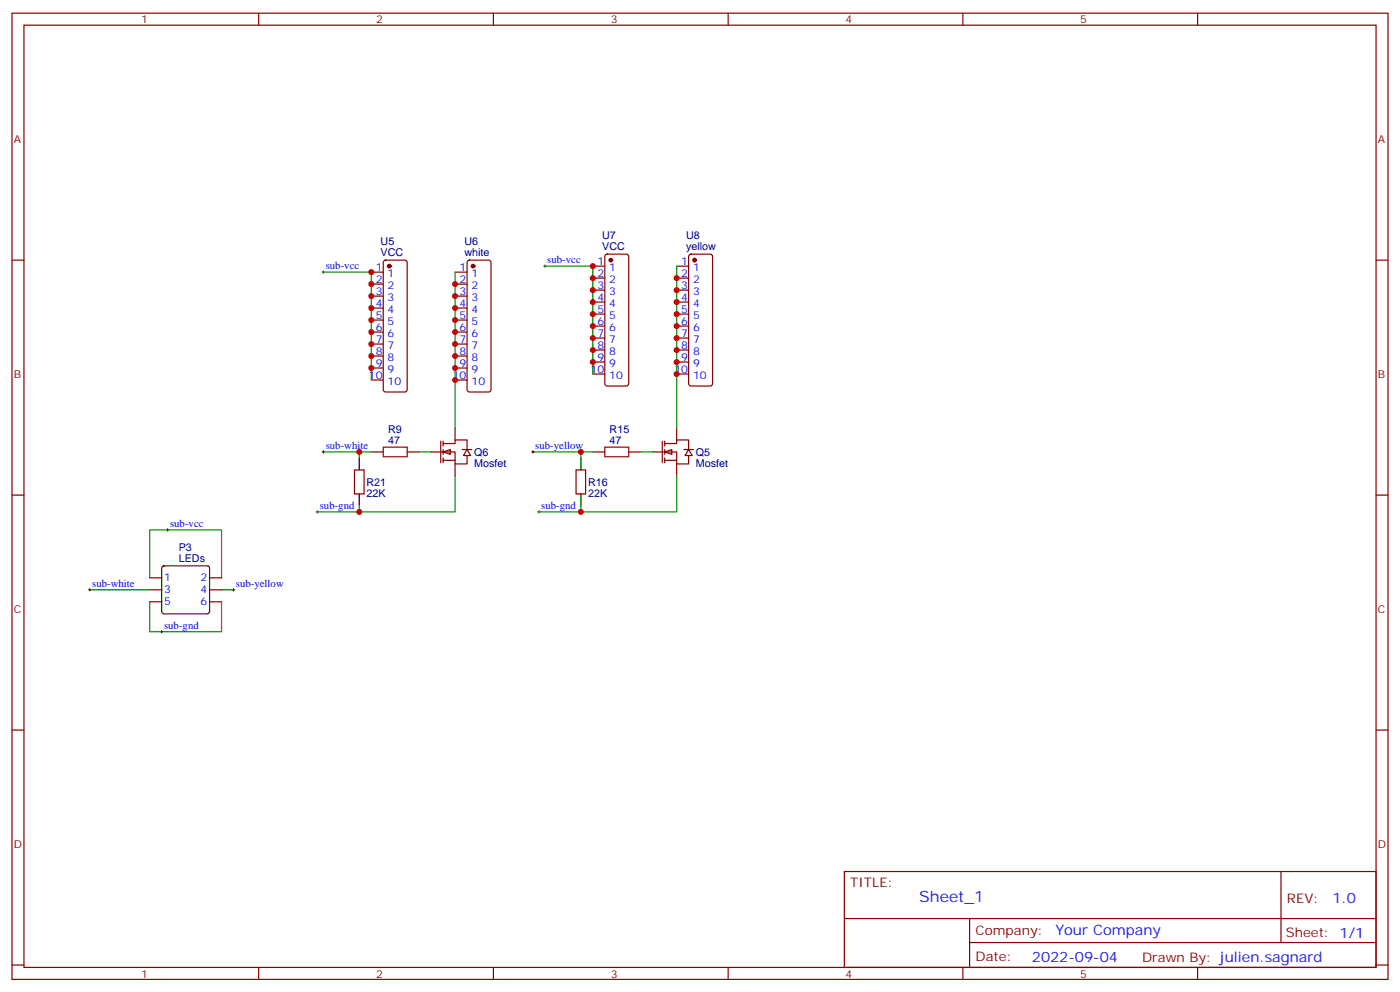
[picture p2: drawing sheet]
<svg xmlns="http://www.w3.org/2000/svg" width="412mm" height="292mm" viewBox="0 0 412 292" stroke-linecap="round" stroke-linejoin="round" font-family="sans-serif">
<g fill="none" stroke="#870000" stroke-width=".35">
<path d="M3.5 3.9h405.4v284.3h-405.4zM7.1 7.4h398.2v277.3h-398.2zM76.2 3.9v3.5M145.3 3.9v3.5M214.5 3.9v3.5M283.6 3.9v3.5M352.8 3.9v3.5M3.5 76.6h3.6M405.3 76.6h3.6M109.4 133h3.5M119.9 133h3.6M174.6 133h3.6"/>
<path d="M185.2 133h3.5M3.5 145.7h3.6M405.3 145.7h3.6M3.5 214.8h3.6M405.3 214.8h3.6M248.7 256.5h156.6v28.2h-156.6zM377.3 256.5v20.9M248.7 270.3h156.5M285.6 277.4h119.6M285.6 270.3v14.1M3.5 284h3.6M76.2 284.7v3.5"/>
<path d="M145.3 284.7v3.5M214.5 284.7v3.5M283.6 284.7v3.5M352.8 284.7v3.5M405.3 284h3.6"/>
</g>
<path d="M112.9 131.6h7v2.8h-7zM178.2 131.6h7v2.8h-7z" fill="none" stroke="#a10000" stroke-width=".35"/>
<path d="M95.2 133h10.6M109.4 133h-3.6v1.8M157 133h14.1M174.6 133h-3.5v1.8" fill="none" stroke="#008700" stroke-width=".35"/>
<path d="M94.9 133h.7M95.2 132.6v.7M156.6 133h.7M157 132.6v.7" fill="none" stroke="#000" stroke-width=".29"/>
<g fill="#fff" stroke="#870000" stroke-width=".35">
<path d="M195.8 133l2.1-.7v1.4z"/>
<path d="M202.8 132.3l1.1 1.8h-2.1z"/>
</g>
<path d="M169.7 138.3h2.8v7h-2.8zM192.3 133h7v3.5h3.5v-2.4M195.1 129.8v6.4M195.8 130.5h3.5v-1h3.5v2.8M195.8 135.5h3.5M195.8 129.8v1.4M195.8 132.3v1.4M195.8 134.8v1.4M199.3 125.9v3.6M199.3 136.5v3.6M201.4 132.3h2.9" fill="none" stroke="#870000" stroke-width=".35"/>
<path d="M171.1 134.8v3.5M171.1 145.3v3.6" fill="none" stroke="#000" stroke-width=".35"/>
<path d="M188.7 133h3.6M199.3 140.1v10.5h-28.2v-1.7" fill="none" stroke="#008700" stroke-width=".35"/>
<g fill="#fff" stroke="#870000" stroke-width=".35">
<path d="M130.5 133l2.1-.7v1.4z"/>
<path d="M137.6 132.3l1 1.8h-2.1z"/>
</g>
<g fill="none" stroke="#870000" stroke-width=".35">
<path d="M113.1 76.8l.5-.2h5.6l.5 .2 .2 .5v37.4l-.2 .5-.5 .2h-5.6l-.5-.3-.2-.4v-37.4zM137.8 76.8l.5-.2h5.6l.5 .2 .2 .5v37.4l-.2 .5-.5 .2h-5.6l-.5-.3-.2-.4v-37.4zM174.6 78.3h3.6M178.4 75l.5-.2h5.6l.5 .2 .2 .5v37.4l-.2 .5-.5 .2h-5.6l-.5-.2-.2-.5v-37.4zM199.3 78.3h3.5M203.1 75l.5-.2h5.6l.5 .2 .2 .5v37.4l-.2 .5-.5 .2h-5.6l-.5-.2-.3-.5v-37.4zM109.4 80.1h3.5M109.4 83.6h3.5M109.4 87.1h3.5M109.4 90.7h3.5M109.4 94.2h3.5M109.4 97.7h3.5"/>
<path d="M134.1 80.1h3.5M134.1 83.6h3.5M134.1 87.1h3.5M134.1 90.7h3.5M134.1 94.2h3.5M134.1 97.7h3.5M174.6 81.8h3.6M174.6 85.4h3.6M174.6 88.9h3.6M174.6 92.4h3.6M174.6 96h3.6M174.6 99.5h3.6"/>
<path d="M199.3 81.8h3.5M199.3 85.4h3.5M199.3 88.9h3.5M199.3 92.4h3.5M199.3 96h3.5M199.3 99.5h3.5M109.4 101.2h3.5M109.4 104.8h3.5M109.4 108.3h3.5M109.4 111.8h3.5M134.1 101.2h3.5M134.1 104.8h3.5"/>
<path d="M134.1 108.3h3.5M134.1 111.8h3.5M174.6 103h3.6M174.6 106.5h3.6M174.6 110.1h3.6M199.3 103h3.5M199.3 106.5h3.5M199.3 110.1h3.5M104.4 138.3h2.8v7h-2.8zM127 133h7.1v3.5h3.5v-2.4M129.8 129.8v6.4M130.5 130.5h3.6v-1h3.5v2.8"/>
<path d="M130.5 135.5h3.6M130.5 129.8v1.4M130.5 132.3v1.4M130.5 134.8v1.4M134.1 125.9v3.6M134.1 136.5v3.6M136.2 132.3h2.8M44.1 170h3.5M44.1 173.6h3.5M44.1 177.1h3.5M61.7 170h3.6M61.7 173.6h3.6"/>
<path d="M61.7 177.1h3.6"/>
</g>
<path d="M105.8 134.8v3.5M105.8 145.3v3.6M47.9 166.7l.4-.2h12.7l.5 .2 .2 .5v12.7l-.2 .5-.5 .2h-12.7l-.5-.2-.2-.5v-12.7z" fill="none" stroke="#000" stroke-width=".35"/>
<path d="M160.5 78.3h14.1v31.8M199.3 78.3v47.6M95.2 80.1h14.2v31.7M134.1 80.1v45.8M123.5 133h3.5M93.5 150.6h12.3M134.1 140.1v10.5h-28.3v-1.7M158.7 150.6h12.4M26.5 173.6h17.6M44.1 177.1v8.8h21.2v-8.8M44.1 170v-14.1h21.2v14.1M65.3 173.6h3.5" fill="none" stroke="#008700" stroke-width=".35"/>
<g fill="#870000" stroke="#870000" stroke-width=".35">
<circle cx="114.7" cy="78.3" r=".53"/>
<circle cx="139.3" cy="78.3" r=".53"/>
<circle cx="204.6" cy="76.6" r=".53"/>
<circle cx="179.9" cy="76.6" r=".53"/>
</g>
<g fill="none" stroke="#000" stroke-width=".29">
<path d="M95.2 79.7v.7M160.2 78.3h.7M160.5 78v.7M94.9 80.1h.7M49 155.9h.7M49.4 155.6v.7M93.1 150.6h.7M93.5 150.3v.7M158.4 150.6h.7M158.7 150.3v.7M26.1 173.6h.7M26.5 173.2v.7"/>
<path d="M68.4 173.6h.7M68.8 173.2v.7M47.3 185.9h.7M47.6 185.6v.7"/>
</g>
<g fill="#c00">
<circle cx="105.8" cy="133" r=".88"/>
<circle cx="171.1" cy="133" r=".88"/>
<circle cx="109.4" cy="87.1" r=".88"/>
<circle cx="109.4" cy="90.7" r=".88"/>
<circle cx="109.4" cy="94.2" r=".88"/>
<circle cx="109.4" cy="97.7" r=".88"/>
<circle cx="109.4" cy="101.2" r=".88"/>
<circle cx="109.4" cy="104.8" r=".88"/>
<circle cx="109.4" cy="108.3" r=".88"/>
<circle cx="134.1" cy="83.6" r=".88"/>
<circle cx="134.1" cy="87.1" r=".88"/>
<circle cx="134.1" cy="90.7" r=".88"/>
<circle cx="134.1" cy="94.2" r=".88"/>
<circle cx="134.1" cy="97.7" r=".88"/>
<circle cx="134.1" cy="101.2" r=".88"/>
<circle cx="134.1" cy="104.8" r=".88"/>
<circle cx="134.1" cy="108.3" r=".88"/>
<circle cx="134.1" cy="111.8" r=".88"/>
<circle cx="199.3" cy="81.8" r=".88"/>
<circle cx="199.3" cy="85.4" r=".88"/>
<circle cx="199.3" cy="88.9" r=".88"/>
<circle cx="199.3" cy="92.4" r=".88"/>
<circle cx="199.3" cy="96" r=".88"/>
<circle cx="199.3" cy="99.5" r=".88"/>
<circle cx="199.3" cy="103" r=".88"/>
<circle cx="199.3" cy="106.5" r=".88"/>
<circle cx="199.3" cy="110.1" r=".88"/>
<circle cx="174.6" cy="106.5" r=".88"/>
<circle cx="174.6" cy="103" r=".88"/>
<circle cx="174.6" cy="99.5" r=".88"/>
<circle cx="174.6" cy="96" r=".88"/>
<circle cx="174.6" cy="92.4" r=".88"/>
<circle cx="174.6" cy="88.9" r=".88"/>
<circle cx="174.6" cy="85.4" r=".88"/>
<circle cx="109.4" cy="80.1" r=".88"/>
<circle cx="109.4" cy="83.6" r=".88"/>
<circle cx="174.6" cy="78.3" r=".88"/>
<circle cx="174.6" cy="81.8" r=".88"/>
<circle cx="171.1" cy="150.6" r=".88"/>
<circle cx="105.8" cy="150.6" r=".88"/>
</g>
<text font-size="4.6" fill="#00f" x="270.8" y="265.5">Sheet_1</text>
<g font-size="4.2" fill="#00f">
<text x="392.5" y="265.7">1.0</text>
<text x="310.9" y="275.3">Your Company</text>
<text x="304" y="283.1">2022-09-04</text>
</g>
<g font-size="3.9" fill="#800">
<text x="250.5" y="261.1">TITLE:</text>
<text x="379.1" y="265.7">REV:</text>
<text x="287.4" y="275.3">Company:</text>
<text x="378.7" y="275.9">Sheet: 1/1</text>
<text x="287.4" y="282.9">Date:</text>
<text x="336.4" y="283">Drawn By: julien.sagnard</text>
</g>
<g font-size="3.2" fill="#800">
<text x="41.6" y="6.9">1</text>
<text x="110.8" y="6.9">2</text>
<text x="179.9" y="6.9">3</text>
<text x="249.1" y="6.9">4</text>
<text x="318.2" y="6.9">5</text>
<text x="4.1" y="42">A</text>
<text x="405.9" y="42">A</text>
<text x="4.1" y="111.1">B</text>
<text x="405.9" y="111.1">B</text>
<text x="4.1" y="180.3">C</text>
<text x="405.9" y="180.3">C</text>
<text x="4.1" y="249.4">D</text>
<text x="405.9" y="249.4">D</text>
<text x="41.6" y="287.7">1</text>
<text x="110.8" y="287.7">2</text>
<text x="179.9" y="287.7">3</text>
<text x="249.1" y="287.7">4</text>
<text x="318.2" y="287.7">5</text>
</g>
<g font-size="3.2" fill="#000080">
<text x="177.4" y="70.4">U7</text>
<text x="202.1" y="70.4">U8</text>
<text x="112.1" y="75.3">VCC</text>
<text x="112.1" y="72.1">U5</text>
<text x="136.8" y="75.3">white</text>
<text x="136.8" y="72.1">U6</text>
<text x="177.4" y="73.6">VCC</text>
<text x="202.1" y="73.6">yellow</text>
<text x="114.3" y="130.5">47</text>
<text x="114.3" y="127.3">R9</text>
<text x="179.6" y="130.5">47</text>
<text x="179.6" y="127.3">R15</text>
<text x="139.7" y="137.3">Mosfet</text>
<text x="139.7" y="134.1">Q6</text>
<text x="205" y="137.3">Mosfet</text>
<text x="205" y="134.1">Q5</text>
<text x="107.9" y="143">R21</text>
<text x="173.2" y="143">R16</text>
<text x="107.9" y="146.1">22K</text>
<text x="173.2" y="146.1">22K</text>
<text x="52.7" y="165.5">LEDs</text>
<text x="52.7" y="162.2">P3</text>
</g>
<g font-size="3.2" fill="#00f">
<text x="161.2" y="77.4">sub-vcc</text>
<text x="176" y="78">1</text>
<text x="200.7" y="78">1</text>
<text x="96" y="79.2">sub-vcc</text>
<text x="110.7" y="79.7">1</text>
<text x="110.7" y="83.3">2</text>
<text x="114.2" y="81.5">1</text>
<text x="135.4" y="79.7">1</text>
<text x="135.4" y="83.3">2</text>
<text x="138.9" y="81.5">1</text>
<text x="176" y="81.5">2</text>
<text x="179.5" y="79.7">1</text>
<text x="179.5" y="83.3">2</text>
<text x="200.7" y="81.5">2</text>
<text x="204.2" y="79.7">1</text>
<text x="204.2" y="83.3">2</text>
<text x="110.7" y="86.8">3</text>
<text x="114.2" y="85">2</text>
<text x="114.2" y="88.5">3</text>
<text x="135.4" y="86.8">3</text>
<text x="138.9" y="85">2</text>
<text x="138.9" y="88.5">3</text>
<text x="176" y="85">3</text>
<text x="176" y="88.5">4</text>
<text x="179.5" y="86.8">3</text>
<text x="200.7" y="85">3</text>
<text x="200.7" y="88.5">4</text>
<text x="204.2" y="86.8">3</text>
<text x="110.7" y="90.3">4</text>
<text x="110.7" y="93.8">5</text>
<text x="114.2" y="92.1">4</text>
<text x="114.2" y="95.6">5</text>
<text x="135.4" y="90.3">4</text>
<text x="135.4" y="93.8">5</text>
<text x="138.9" y="92.1">4</text>
<text x="138.9" y="95.6">5</text>
<text x="176" y="92.1">5</text>
<text x="176" y="95.6">6</text>
<text x="179.5" y="90.3">4</text>
<text x="179.5" y="93.8">5</text>
<text x="200.7" y="92.1">5</text>
<text x="200.7" y="95.6">6</text>
<text x="204.2" y="90.3">4</text>
<text x="204.2" y="93.8">5</text>
<text x="110.7" y="97.4">6</text>
<text x="110.7" y="100.9">7</text>
<text x="114.2" y="99.1">6</text>
<text x="135.4" y="97.4">6</text>
<text x="135.4" y="100.9">7</text>
<text x="138.9" y="99.1">6</text>
<text x="176" y="99.1">7</text>
<text x="179.5" y="97.4">6</text>
<text x="179.5" y="100.9">7</text>
<text x="200.7" y="99.1">7</text>
<text x="204.2" y="97.4">6</text>
<text x="204.2" y="100.9">7</text>
<text x="110.7" y="104.4">8</text>
<text x="110.7" y="107.9">9</text>
<text x="114.2" y="102.7">7</text>
<text x="114.2" y="106.2">8</text>
<text x="135.4" y="104.4">8</text>
<text x="135.4" y="107.9">9</text>
<text x="138.9" y="102.7">7</text>
<text x="138.9" y="106.2">8</text>
<text x="176" y="102.7">8</text>
<text x="176" y="106.2">9</text>
<text x="179.5" y="104.4">8</text>
<text x="179.5" y="107.9">9</text>
<text x="200.7" y="102.7">8</text>
<text x="200.7" y="106.2">9</text>
<text x="204.2" y="104.4">8</text>
<text x="204.2" y="107.9">9</text>
<text x="108.7" y="111.5">10</text>
<text x="114.2" y="109.7">9</text>
<text x="114.2" y="113.2">10</text>
<text x="133.4" y="111.5">10</text>
<text x="138.9" y="109.7">9</text>
<text x="138.9" y="113.2">10</text>
<text x="173.9" y="109.7">10</text>
<text x="179.5" y="111.5">10</text>
<text x="198.6" y="109.7">10</text>
<text x="204.2" y="111.5">10</text>
<text x="96" y="132.1">sub-white</text>
<text x="157.7" y="132.1">sub-yellow</text>
<text x="94.2" y="149.8">sub-gnd</text>
<text x="159.5" y="149.8">sub-gnd</text>
<text x="50.1" y="155">sub-vcc</text>
<text x="27.2" y="172.7">sub-white</text>
<text x="48.3" y="171.1">1</text>
<text x="59" y="171.1">2</text>
<text x="69.5" y="172.7">sub-yellow</text>
<text x="48.3" y="174.6">3</text>
<text x="48.3" y="178.2">5</text>
<text x="59" y="174.6">4</text>
<text x="59" y="178.2">6</text>
<text x="48.3" y="185">sub-gnd</text>
</g>
</svg>
